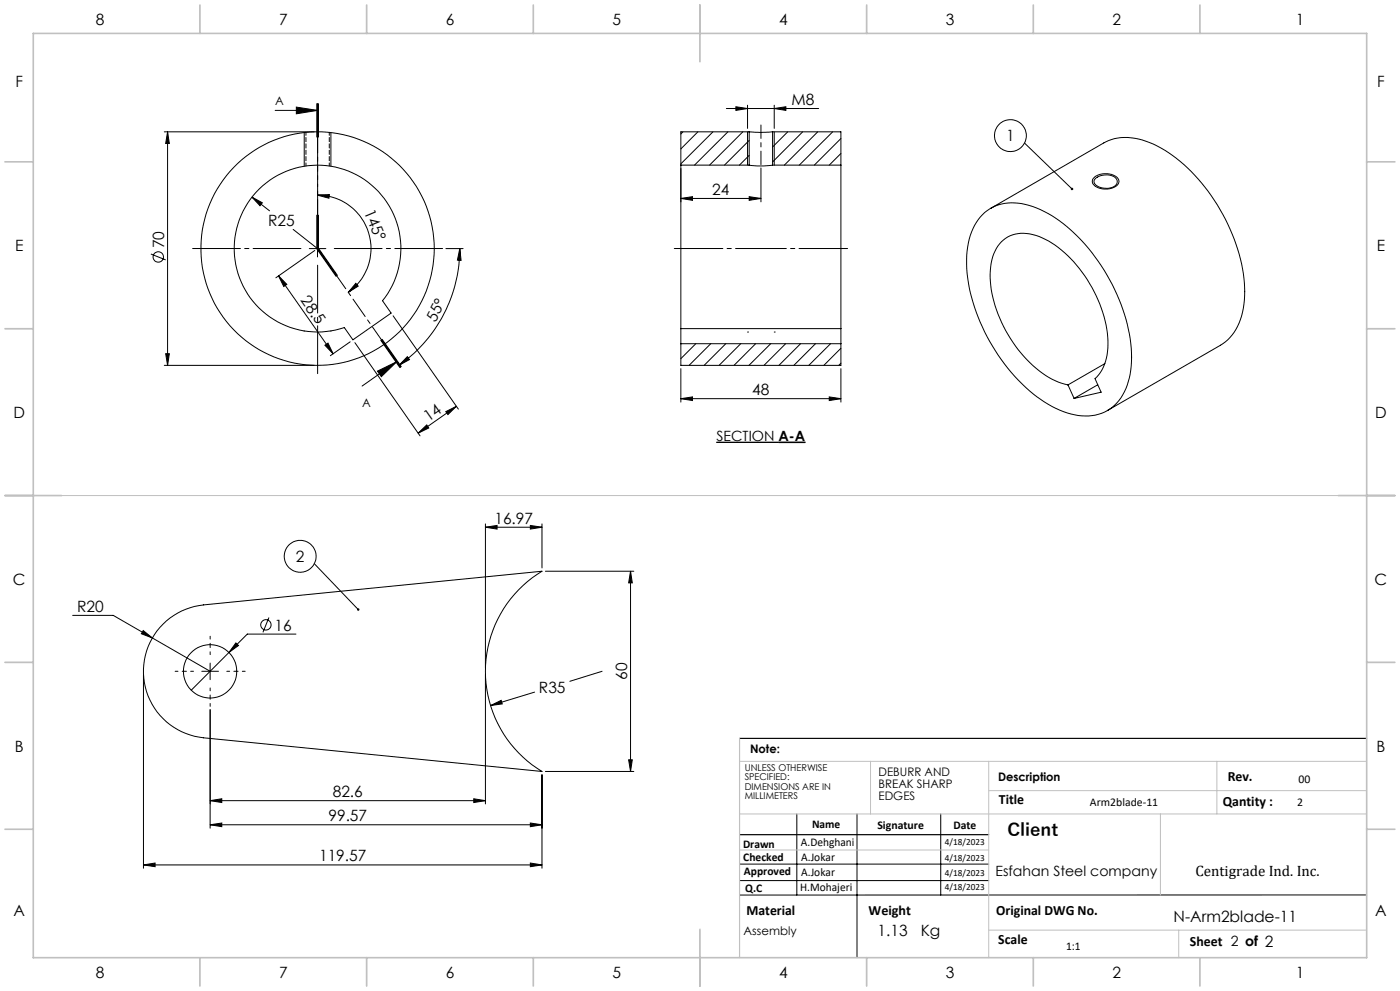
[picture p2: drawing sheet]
<svg xmlns="http://www.w3.org/2000/svg" width="420mm" height="297mm" viewBox="0 0 420 297" stroke-linecap="round" stroke-linejoin="round" font-family="sans-serif">
<g fill="none" stroke="#000" stroke-width=".3">
<path d="M49.3 39.5h45M50.3 39.5l.5 3.5h-1.1zM50.3 39.5v70M82.5 33.1h12.7M88.9 32.1l6.3 1-6.3 1zM91.3 39.7v10.1M95 31.1v10zM95.3 31.1v10M95.5 31.1v10M99.3 39.7v10.1M204.9 39.5l-.6 .6M209.4 39.5l-5.1 5.1"/>
<path d="M213.9 39.5l-9.6 9.6M217.9 32.5h27.7M218.4 39.5l-10 10M220.8 32l3.5 .5-3.5 .6zM222.8 39.5l-9.9 10M224.3 31.5v7M224.3 39.5v10M224.8 39.5l3.1 .2 3.9-.2M224.8 39.5h-20.5v10M224.8 39.5v10M231.8 39.5h20.5v10M231.8 39.5v10"/>
<path d="M231.8 39.5v.1M232.3 32.5l3.5-.5v1.1zM232.3 31.5v7M232.3 39.5v10M236.3 39.5l-4.5 4.6M240.8 39.5l-9 9M245.3 39.5l-10 10M249.8 39.5l-10 10M75.6 59.1l5.3 4.1M75.6 59.1l3.1 1.7-.7 .9zM77.8 56.7a25 25 0 0 1 34.2-.7 25 25 0 0 1 2.8 34.1l2.5 3.7-11.4 8-2.6-3.6a25 25 0 0 1-29.3-10.6 25 25 0 0 1 3.8-30.9zM95.3 58.5l3.5-.2-.1 1.1z"/>
<path d="M95.3 58.5a16 16 0 0 1 15.2 11.2 16 16 0 0 1-6 17.9M204.3 49.5v49M204.3 50.5v10M204.3 59.5h24M204.3 49.5h20.5M204.3 59.5l3.5-.6v1.1zM224.8 58.9l3.5 .6-3.5 .5zM224.8 49.5a24.7 24.7 0 0 0 7 0M224.8 42.1l-7.5 7.4M224.8 46.6l-3 2.9M228.3 50.3v10.2M231.8 49.5h20.5"/>
<path d="M252.3 49.5v49M252.3 41.5l-8 8M252.3 46l-3.5 3.5M307.3 42.9l14.3 13.7M328.5 53a5.5 5.5 0 0 1 7 .7 2.07 2.07 0 0 1-1.9 2.7 5 5 0 0 1-5.8-1.5v-1zM328.7 53.4a5.1 5.1 0 0 1 6.1 0 1.69 1.69 0 0 1 .2 1.8 1.69 1.69 0 0 1-1.4 1 4.4 4.4 0 0 1-5.4-1.6l.1-.6zM45.3 76.1l4.4 1.8M87.9 68.8l7.4 5.7 5.7 8.2M92.8 74.5h5M94.4 75.1l-11.6 8.2M95 64.5v10M95.1 74.6l5.7 8.2"/>
<path d="M95.3 64.5l-.1 12.5M95.5 74.3l5.7 8.2M95.5 64.5v10M133.8 74.5h5.1M137.9 74.5l.4 3.5h-1.1zM137.9 74.5a42.8 42.8 0 0 1-18.2 35M294.7 64.4a13.4 13.4 0 0 1 14-2.8 40.2 40.2 0 0 1 19.8 15.4 52.3 52.3 0 0 1 10.9 31.3 17.5 17.5 0 0 1-6.5 14.3 15 15 0 0 1-13.9 .8 45.7 45.7 0 0 1-21.3-19.7 48.5 48.5 0 0 1-7.6-28.5 18.1 18.1 0 0 1 4.6-10.8zM297.2 62.4l34-19.6a15.6 15.6 0 0 1 13.7 0 46.6 46.6 0 0 1 21.1 20.1 47.2 47.2 0 0 1 7.2 28.4 15.7 15.7 0 0 1-7.1 12.2l-33.9 19.5M83.6 82.7l2.4 2.5-.9 .7zM83.6 82.7l16.3 23.3M91.3 99.2v.1M99.3 99.2v.1"/>
<path d="M106.8 84.9l.7 .9-3 1.8zM117.9 94.6l19.6 28M204.3 98.5v11h48v-11M204.3 98.5h48M224.3 99.5h.1M232.3 99.5h.1M49.3 109.5h45M49.7 106h1.1l-.5 3.5zM97.5 103.5l.9-.7 1.5 3.2zM105.1 102.4l-6 4.2M106.5 102.7l19.5 27.9M113.2 111.2l5.8-2.8-4.6 4.5z"/>
<path d="M114.2 102l5.8 8.2M114.4 101.8l5.8 8.2M114.6 101.7l5.8 8.2M119 108.4l-10.4 7.3M122.2 106.9l.6 .9-3.1 1.7zM204.3 110.5v10M204.3 119.5h48M204.3 103h48M204.3 119.5l3.5-.5v1zM208.7 103l-4.4 4.5M213.2 103l-6.5 6.5M217.7 103l-6.5 6.5"/>
<path d="M222.2 103l-6.5 6.5M226.7 103l-6.5 6.5M231.2 103l-6.5 6.5M235.7 103l-6.5 6.5M240.2 103l-6.5 6.5M244.7 103l-6.5 6.5M248.8 119l3.5 .5-3.5 .5zM249.2 103l-6.6 6.5M252.3 104.4l-5.1 5.1M252.3 108.9l-.7 .6M252.3 110.5v10M320.4 115.4a27.3 27.3 0 0 1-15-10.6 37.3 37.3 0 0 1-8.3-23.9 11 11 0 0 1 6.7-10.5 13.9 13.9 0 0 1 11.8 2.4 39 39 0 0 1 16.8 30.5 13.6 13.6 0 0 1-3.9 10.2l1.8 4-8.1 1.9"/>
<path d="M320.4 115.4l1.8 4M329.3 115.3l-7.1 4.1M331.5 109l-11.1 6.4M125.4 129.8l2.6-2.5 .6 1zM133.7 123.4l3.2-1.6-2.5 2.4zM136.9 121.8l-11.5 8M214.9 132.5h26.7M215 132.6h18.5M145.6 157v43.2M145.6 158h17M145.6 158l3.5-.5v1.1zM159.1 157.5l3.5 .5-3.5 .6z"/>
<path d="M162.6 157v13.2M94.3 168.9l13.2 13.8M163.6 171.2h26.5M189.2 171.2l.5 3.5h-1.1zM189.2 171.2v60M21.8 184.4h12.2l29 16.8M43 189l2.7 2.2-3.3-1.3zM48.9 187a19.9 19.9 0 0 1 12.2-5.7l101.5-10.1a35 35 0 0 0 0 60l-101.5-10.1a20 20 0 0 1-16.9-13.2 20 20 0 0 1 4.7-20.9zM63 198.7v5M70.8 192.7l.7 .8-2.8 2zM80.7 185.1l-1.8 4.4M88.8 190h-14.6l-16.8 16.9"/>
<path d="M43 202.2v58M60.5 201.2h5M63 212.7v35.5M145.6 202.2v38.7M147.2 211.5l3.2-1.6 .3 1.1zM160.4 207.4l-13.2 4.1M180.6 201.2l-9.6 3M63 240l3.5-.6v1.1zM63 240h82.6M142.1 239.4l3.5 .6-3.5 .5zM162.6 232.2v28M163.6 231.2h26.5"/>
<path d="M188.6 227.7h1.1l-.5 3.5zM43 259.2h119.6M43 259.2l3.5-.5v1zM63 247.2h99.6M63 247.2l3.5-.5v1.1zM159.1 258.7l3.5 .5-3.5 .5zM159.1 246.7l3.5 .5-3.5 .6zM221.9 259h74.7M239 243.9v24.3M257.1 243.9v43.1M282.2 243.9v24.3M221.9 263.9h74.7"/>
<path d="M410 268.2h-188.1"/>
<circle cx="303.1" cy="40.6" r="4.8"/>
<circle cx="47.5" cy="77" r="1.56"/>
<circle cx="95.3" cy="74.5" r="35"/>
<circle cx="90.1" cy="166.7" r="4.8"/>
<circle cx="79.8" cy="187.3" r="1.54"/>
<circle cx="63" cy="201.2" r="8"/>
</g>
<path d="M233.5 132.6h8.1" fill="none" stroke="#000" stroke-width=".4"/>
<path d="M228.3 49.3v-11.8" fill="none" stroke="#000" stroke-width=".3" stroke-dasharray="15.2 1.3 1.3 1.3" stroke-dashoffset="11.2"/>
<path d="M254.3 74.5h-52" fill="none" stroke="#000" stroke-width=".3" stroke-dasharray="15.2 1.3 1.3 1.3" stroke-dashoffset=".7"/>
<path d="M63 196.2v-5.5M58 201.2h-5.5M63 206.2v5.5M68 201.2h5.5" fill="none" stroke="#000" stroke-width=".3" stroke-dasharray="15.2 1.3 1.3 1.3" stroke-dashoffset="14.4"/>
<path d="M95.3 74.5v-43.4M95.3 74.5l24.9 35.5" fill="none" stroke="#000" stroke-width=".3" stroke-dasharray="6.3 1.3 1.3 1.3" stroke-dashoffset="1.8"/>
<path d="M221.9 221.3h188.1M221.9 250.2h74.7" fill="none" stroke="#000" stroke-width=".35"/>
<path d="M10 148.5h400M221.9 228.2h188.1M261.2 228.2v15.7M296.6 228.2v58.8M296.6 237h113.4M365.1 228.2v15.7M221.9 243.9h188.1M221.9 254.7h74.7M348.1 243.9v24.3M296.6 278.8h113.4M353.6 278.8v8.2" fill="none" stroke="#c0c0c0" stroke-width=".3"/>
<path d="M221.9 221.3v65.7" fill="none" stroke="#c0c0c0" stroke-width=".35"/>
<g fill="none" stroke="#c0c0c0" stroke-width=".5">
<path d="M10 10h400v277h-400zM60 1.5v8.5M110 1.5v8.5M160 1.5v8.5M210 1.5v17M260 1.5v8.5M310 1.5v8.5M360 1.5v8.5M1.5 48.5h8.5M410 48.5h8.5M1.5 98.5h8.5M410 98.5h8.5"/>
<path d="M1.5 148.5h17M401.5 148.5h17M1.5 198.5h8.5M410 198.5h8.5M1.5 248.5h8.5M410 248.5h8.5M210 278.5v17M60 287v8.5M110 287v8.5M160 287v8.5M260 287v8.5M310 287v8.5"/>
<path d="M360 287v8.5"/>
</g>
<path d="M90.3 74.5h-32.5M95.3 69.5v-32.5M95.3 79.5v32.5M100.3 74.5h32.5" fill="none" stroke="#000" stroke-width=".3" stroke-dasharray="15.2 1.3 1.3 1.3" stroke-dashoffset=".9"/>
<g fill="#000">
<path d="M321.3 56.4l.4-.1 .3 .4-.1 .2-.3-.3 .3 .3-.3 .1-.3-.2zM107.3 182.3l.5 .2-.1 .4-.2-.2 .2 .2-.2 .2-.4-.4z"/>
<path d="M50.3 39.5l.5 3.5h-1.1zM49.7 106h1.1l-.5 3.5zM189.2 171.2l.5 3.5h-1.1zM188.6 227.7h1.1l-.5 3.5z"/>
<path d="M88.9 32.1l6.3 1-6.3 1zM113.2 111.2l5.8-2.8-4.6 4.5z"/>
<path d="M232.3 32.5l3.5-.5v1.1zM220.8 32l3.5 .5-3.5 .6zM142.1 239.4l3.5 .6-3.5 .5zM63 240l3.5-.6v1.1z"/>
<path d="M75.6 59.1l2.4 2.6 .7-.9zM204.3 119.5l3.5-.5v1zM248.8 119l3.5 .5-3.5 .5zM204.3 59.5l3.5-.6v1.1zM224.8 58.9l3.5 .6-3.5 .5zM43 259.2l3.5-.5v1zM159.1 258.7l3.5 .5-3.5 .5zM145.6 158l3.5-.5v1.1zM159.1 157.5l3.5 .5-3.5 .6zM63 247.2l3.5-.5v1.1zM159.1 246.7l3.5 .5-3.5 .6zM70.8 192.7l-2.1 2.8 2.8-2zM43 189l-.6 .9 3.3 1.3zM147.2 211.5l3.5-.5-.3-1.1z"/>
<path d="M83.6 82.7l2.4 2.5-.9 .7zM97.5 103.5l.9-.7 1.5 3.2z"/>
<path d="M106.8 84.9l.7 .9-3 1.8zM95.3 58.5l3.5-.2-.1 1.1z"/>
<path d="M122.2 106.9l.6 .9-3.1 1.7zM137.9 74.5l.4 3.5h-1.1z"/>
<path d="M125.4 129.8l2.6-2.5 .6 1zM133.7 123.4l3.2-1.6-2.5 2.4z"/>
</g>
<path d="M91.8 39.7v10M98.8 49.7v-10" fill="none" stroke="#000" stroke-width=".3" stroke-dasharray="1.3 .6" stroke-dashoffset=".4"/>
<text font-size="5.3" x="302.2" y="250.7">Client</text>
<g font-size="4.7">
<text x="28.7" y="7.6">8</text>
<text x="83.7" y="7.6">7</text>
<text x="133.7" y="7.6">6</text>
<text x="183.7" y="7.6">5</text>
<text x="233.7" y="7.6">4</text>
<text x="283.7" y="7.6">3</text>
<text x="333.7" y="7.6">2</text>
<text x="388.7" y="7.6">1</text>
<text x="4.6" y="26.1">F</text>
<text x="413.1" y="26.1">F</text>
<text x="237.5" y="31.5">M8</text>
<text x="301.8" y="42.3">1</text>
<text x="213.7" y="58.5">24</text>
<text x="109.1" y="63.4" transform="rotate(67 109.1 63.4)">145°</text>
<text x="80.4" y="67.7">R25</text>
<text x="4.5" y="75.3">E</text>
<text x="49.2" y="74.4" transform="rotate(-90 49.2 74.4)">70</text>
<text x="413" y="75.3">E</text>
<text x="90" y="90" transform="rotate(55 90 90)">28.5</text>
<text x="130.6" y="96.8" transform="rotate(-62 130.6 96.8)">55°</text>
<text x="225.7" y="118.5">48</text>
<text x="4" y="125.3">D</text>
<text x="412.5" y="125.3">D</text>
<text x="128.5" y="126.4" transform="rotate(-35 128.5 126.4)">14</text>
<text x="148.3" y="157">16.97</text>
<text x="88.8" y="168.3">2</text>
<text x="3.9" y="175.3">C</text>
<text x="412.4" y="175.3">C</text>
<text x="23.1" y="183.4">R20</text>
<text x="82.4" y="189">16</text>
<text x="188.2" y="203.8" transform="rotate(-90 188.2 203.8)">60</text>
<text x="161.7" y="207.5">R35</text>
<text x="4.4" y="225.3">B</text>
<text x="412.9" y="225.3">B</text>
<text x="99.8" y="238.9">82.6</text>
<text x="98.5" y="246.2">99.57</text>
<text x="95.7" y="258.2">119.57</text>
<text x="4" y="274.6">A</text>
<text x="412.5" y="274.6">A</text>
<text x="263.3" y="280.5">1.13</text>
<text x="276.2" y="280.5">Kg</text>
<text x="352.1" y="276.4">N-Arm2blade-11</text>
<text x="28.7" y="293.1">8</text>
<text x="83.7" y="293.1">7</text>
<text x="133.7" y="293.1">6</text>
<text x="183.7" y="293.1">5</text>
<text x="233.7" y="293.1">4</text>
<text x="283.7" y="293.1">3</text>
<text x="333.7" y="293.1">2</text>
<text x="388.7" y="293.1">1</text>
</g>
<text font-size="4.5" x="358.6" y="262.6">Centigrade Ind. Inc.</text>
<g font-size="4.2">
<text x="215" y="132.1">SECTION A-A</text>
<text x="368.3" y="234.1">Rev.</text>
<text x="299.7" y="240.9">Title</text>
<text x="366.8" y="241.6">Qantity :</text>
<text x="298.6" y="262.6">Esfahan Steel company</text>
<text x="223.9" y="274.2">Material</text>
<text x="260.6" y="274.2">Weight</text>
<text x="298.9" y="274.2">Original DWG No.</text>
<text x="299.5" y="282.8">Scale</text>
<text x="357" y="283.6">Sheet 2 of 2</text>
</g>
<g font-size="3.5">
<text x="82.6" y="31.5">A</text>
<text x="108.7" y="122">A</text>
<text x="225" y="225.7">Note:</text>
<text x="263.6" y="232.6">DEBURR AND</text>
<text x="263.6" y="236.1">BREAK SHARP</text>
<text x="263.6" y="239.7">EDGES</text>
<text x="299.4" y="234.1">Description</text>
<text x="389.6" y="234.7">00</text>
<text x="327" y="241.6">Arm2blade-11</text>
<text x="389.2" y="241.6">2</text>
<text x="243.6" y="248.1">Name</text>
<text x="263.2" y="248.5">Signature</text>
<text x="286" y="248.5">Date</text>
<text x="222.9" y="254">Drawn</text>
<text x="240.3" y="253.6">A.Dehghani</text>
<text x="240.4" y="257.9">A.Jokar</text>
<text x="223" y="258.1">Checked</text>
<text x="223.2" y="262.1">Approved</text>
<text x="240.4" y="262.4">A.Jokar</text>
<text x="223.6" y="267.4">Q.C</text>
<text x="240.1" y="267.1">H.Mohajeri</text>
<text x="223.1" y="280.2">Assembly</text>
<text x="319.8" y="284.6">1:1</text>
</g>
<g font-size="2.8">
<text x="223.4" y="231">UNLESS OTHERWISE</text>
<text x="223.4" y="233.8">SPECIFIED:</text>
<text x="223.4" y="236.7">DIMENSIONS ARE IN</text>
<text x="223.4" y="239.5">MILLIMETERS</text>
<text x="283.5" y="253.2">4/18/2023</text>
<text x="283.5" y="258.1">4/18/2023</text>
<text x="283.5" y="262.7">4/18/2023</text>
<text x="283.5" y="266.6">4/18/2023</text>
</g>
</svg>
